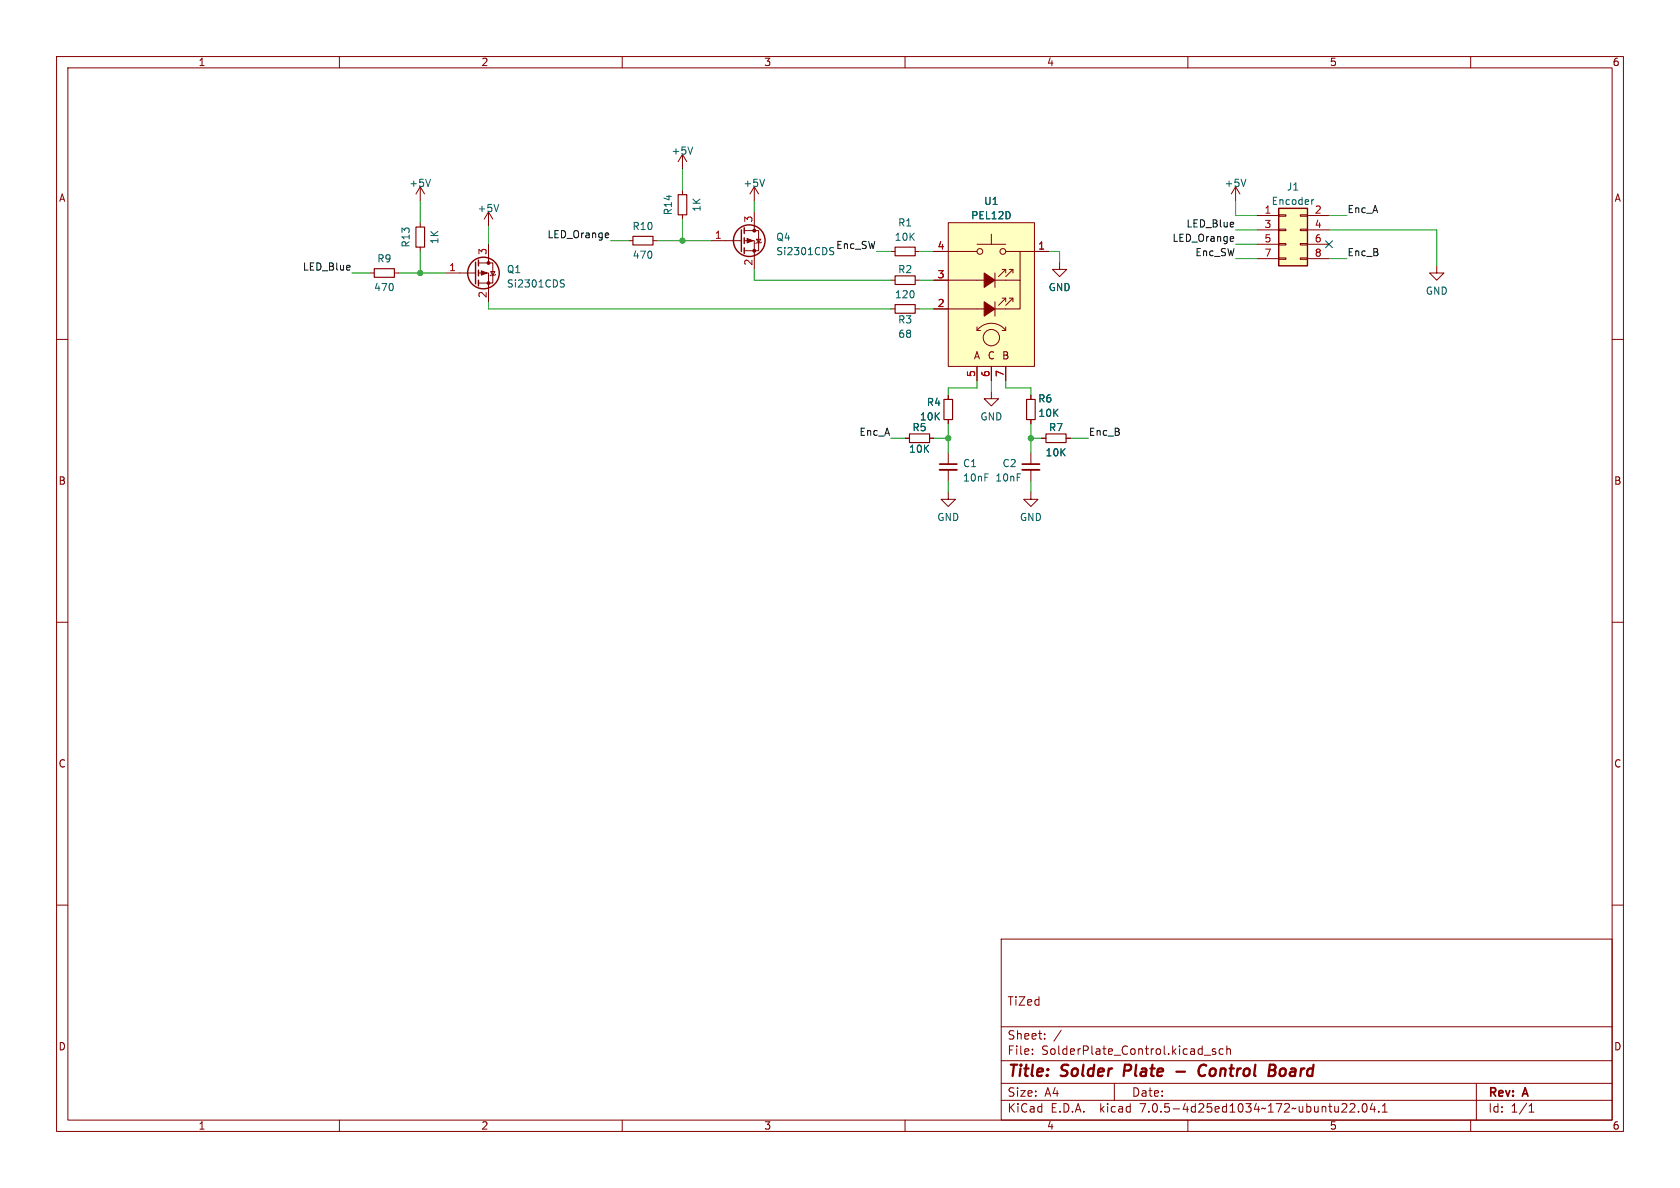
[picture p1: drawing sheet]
<svg xmlns="http://www.w3.org/2000/svg" width="297mm" height="210mm" viewBox="0 0 297 210" stroke-linecap="round" stroke-linejoin="round" font-family="sans-serif">
<g fill="none" stroke="#840000" stroke-width=".18">
<path d="M10 10h277v190h-277zM12 12h273v186h-273zM60 10v2M110 10v2M160 10v2M210 10v2M260 10v2M74.3 33v2.6M74.3 39.4v.7M74.3 33l-.8 1.3M74.3 33l.8 1.3M86.4 37.5v2.5"/>
<path d="M86.4 37.5l-.8 1.2M86.4 37.5l.7 1.2M120.6 27.3v2.5M120.6 33.7v.7M120.6 38v.7M120.6 27.3l-.7 1.3M120.6 27.3l.8 1.3M133.3 33l-.7 1.3M133.3 33v2.6M133.3 37.5v3.3M133.3 33l.8 1.3M167.6 39.4h15.3v25.4h-15.3z"/>
<path d="M218.4 33l-.7 1.3M218.4 33v2.6M218.4 33l.8 1.3M222.2 38.1h3.9M226.1 38h1.2v.2h-1.2zM229.9 38h1.2v.2h-1.2zM231.1 38.1h3.8M10 60h2M65.4 48.3h.8M69.7 48.3h.8M74.3 43.7v.8M78.7 48.3h5.4"/>
<path d="M84.6 48.3h1.8v5M84.6 46.5h2.5v3.5h-2.5M86.4 43.2v3.3M86.7 48h.8l-.4 .6zM87.6 48.5l-.1 .1h-.8l-.1 .2M111.1 42.5h.8M115.4 42.5h.8M125.7 42.5h5.4M131.6 42.5h1.7v5.1M131.6 40.8h2.5v3.5h-2.5M133.7 42.3h.8l-.4 .6zM134.6 42.8l-.1 .1h-.8l-.1 .2"/>
<path d="M157.5 49.5h.7M157.5 54.6h.7M157.5 44.5h.7M161.8 49.5h.8M161.8 54.6h.8M161.8 44.5h.8M165.1 49.5h15.2v5.1h-15.2M165.1 44.5h7.6M172.7 57.8v.6h.7M172.7 58.4a3.2 3.2 0 0 1 5.1 0M172.7 43.2h5.1M175.3 41.4v1.8"/>
<path d="M175.9 48.3v2.5M175.9 53.3v2.6M177.2 52.7h.6v.6M177.2 47.6h.6v.7M177.8 57.8v.6h-.6M177.8 44.5h2.5v5M177.8 52.7l-1.3 1.3M177.8 47.6l-1.3 1.3M178.4 52.7h.7v.6M178.4 47.6h.7v.7M179.1 52.7l-1.3 1.3M179.1 47.6l-1.3 1.3"/>
<path d="M180.3 44.5h5.1M187.3 46.4v1.2h1.3l-1.3 1.3-1.2-1.3h1.2M222.2 43.2h3.9M222.2 40.6h3.9M222.2 45.7h3.9M226.1 45.6h1.2v.2h-1.2zM226.1 43.1h1.2v.2h-1.2zM226.1 40.5h1.2v.3h-1.2zM229.9 45.6h1.2v.2h-1.2zM229.9 43.1h1.2v.2h-1.2zM229.9 40.5h1.2v.3h-1.2zM231.1 43.2h3.8"/>
<path d="M231.1 40.6h3.8M231.1 45.7h3.8M254 47v1.3h1.3l-1.3 1.2-1.3-1.2h1.3M285 60h2M160 77.5h.8M164.3 77.5h.8M167.6 69.9v.7M167.6 74.2v.7M172.7 64.8v2.5M175.3 69.2v1.3h1.2l-1.2 1.3-1.3-1.3h1.3M175.3 64.8v2.5M177.8 64.8v2.5"/>
<path d="M182.2 69.9v.7M182.2 74.2v.7M184.1 77.5h.8M188.5 77.5h.7M167.6 87v1.3h1.3l-1.3 1.2-1.2-1.2h1.2M167.6 80v2M167.6 83.1v2M182.2 87v1.3h1.3l-1.3 1.2-1.2-1.2h1.2M182.2 80v2M182.2 83.1v2M10 110h2M285 110h2"/>
<path d="M10 160h2M285 160h2M177 166h108v32h-108zM60 198v2M110 198v2M160 198v2M177 194.5h108M177 191.5h108M177 187.5h108M177 181.5h108M182.5 186.3v.1M182.5 185.5v.1"/>
<path d="M184.7 183.6v.1M184.7 182.8v.1M187.6 182.1l-1.3 2M197 191.5v3M210 198v2M212.9 186.5h1.1M214.9 185.5l-.4-.1-.2 .2 .1 .2 .5 .2v.3h-.6M216.2 185.5l-.4-.1-.3 .3v.4l.2 .2h.5M216.9 185.5l.2-.1 .4 .1v.9M216.9 184.9v1.5M237.2 196.6h.9M238 195.2v.5"/>
<path d="M238.7 195.2l.5-.1 .3 .1v.3l-.9 1.1h.9M240.2 196.5v.1M241 195.2l.2-.1a.81 .81 0 0 1 .6 .6 .81 .81 0 0 1-.3 .8l-.2 .1a.81 .81 0 0 1-.3-1.4zM242.6 195l-.4 1.1h1M243 195.6v1M243.7 196.5v.1M244.4 196.6h.8M244.4 195.5l.4-.4v1.5M260 198v2M261 191.5v6.5M270.3 196.6h.9M270.3 195.5l.4-.4v1.5"/>
<circle cx="173.2" cy="44.5" r=".51"/>
<circle cx="175.3" cy="59.7" r="1.45"/>
<circle cx="177.3" cy="44.5" r=".51"/>
</g>
<path d="M208 189.4h1.5M212.9 188.2a1.13 1.13 0 0 0-1 .7 1.13 1.13 0 0 0 .3 1.2l.2 .1 .5-.1M224.4 189.2h.7M224.5 188.2h.7a.49 .49 0 0 1 .3 .5 .49 .49 0 0 1-.4 .5M225.1 189.2l.2 .1a.58 .58 0 0 1-.3 .9h-.7" fill="none" stroke="#840000" stroke-width=".4"/>
<path d="M119.9 34.4h1.5v3.6h-1.5zM66.2 47.5h3.5v1.5h-3.5zM73.5 40.1h1.6v3.6h-1.6zM111.9 41.8h3.5v1.5h-3.5zM158.2 48.8h3.6v1.5h-3.6zM158.2 53.8h3.6v1.6h-3.6zM158.2 43.7h3.6v1.5h-3.6zM160.8 76.7h3.5v1.5h-3.5zM166.9 70.6h1.5v3.6h-1.5zM181.5 70.6h1.5v3.6h-1.5zM184.9 76.7h3.6v1.5h-3.6z" fill="none" stroke="#840000" stroke-width=".2"/>
<g fill="#ffffc2" stroke="#ffffc2" stroke-width=".18">
<path d="M167.6 39.4h15.3v25.4h-15.3z"/>
<path d="M226.1 36.8h5v10.2h-5z"/>
</g>
<g fill="#840000" stroke="#840000" stroke-width=".18">
<path d="M174 53.3l1.9 1.3-1.9 1.3z"/>
<path d="M174 48.3l1.9 1.2-1.9 1.3z"/>
<path d="M85.1 47.9l1 .4-1 .3z"/>
<path d="M132.1 42.2l1 .3-1 .4z"/>
<circle cx="86.4" cy="50" r=".25"/>
<circle cx="86.4" cy="46.5" r=".25"/>
<circle cx="133.3" cy="44.3" r=".25"/>
<circle cx="133.3" cy="40.8" r=".25"/>
</g>
<path d="M76.1 31.7l-.4 1.3M88.2 36.1l-.4 1.3M122.5 26l-.5 1.2M135.2 31.7l-.5 1.3M220.3 31.7l-.5 1.3M232.3 35.3l-.3 .1M99.3 50.1l.3 .1 .2 .3-.3 .2h-.3M99.3 49.5h.5M146.9 44.4l.4 .1M146.9 43.8h.5M147.3 44.9l-.5 .1" fill="none" stroke="#006464" stroke-width=".18"/>
<g fill="none" stroke="#840000" stroke-width=".25">
<path d="M226.1 36.8h5v10.2h-5zM84.1 46.4v3.8M84.6 46v1M84.6 47.8v1M84.6 49.5v1M131.1 40.6v3.9M131.6 40.3v1M131.6 42v1.1M131.6 43.8v1"/>
<circle cx="85.5" cy="48.3" r="2.79"/>
<circle cx="132.5" cy="42.5" r="2.79"/>
</g>
<path d="M166.1 83.1h3.1M180.7 83.1h3.1" fill="none" stroke="#840000" stroke-width=".33"/>
<path d="M166.1 82h3.1M180.7 82h3.1" fill="none" stroke="#840000" stroke-width=".3"/>
<g fill="none" stroke="#009600" stroke-width=".18">
<path d="M74.3 35.6v3.8M120.6 29.8v3.9M120.6 38.7v3.8M133.3 35.6v1.9M218.4 35.6v2.5h3.8M234.9 38.1h3.2M62.2 48.3h3.2M70.5 48.3h8.2M74.3 44.5v3.8M86.4 53.3v1.3h71.1M86.4 40v3.2M107.9 42.5h3.2"/>
<path d="M116.2 42.5h9.5M133.3 47.6v1.9h24.2M154.9 44.5h2.6M162.6 44.5h2.5M162.6 54.6h2.5M162.6 49.5h2.5M185.4 44.5h1.9v1.9M218.4 40.6h3.8M218.4 45.7h3.8M218.4 43.2h3.8M234.9 40.6h19.1v6.4M234.9 45.7h3.2"/>
<path d="M157.5 77.5h2.5M165.1 77.5h2.5M167.6 74.9v5.1M172.7 67.3v1.3h-5.1v1.3M175.3 67.3v1.9M177.8 67.3v1.3h4.4v1.3M182.2 77.5h1.9M182.2 74.9v5.1M189.2 77.5h3.2M167.6 85.1v1.9M182.2 85.1v1.9"/>
</g>
<path d="M234.3 42.6l1.3 1.2M235.6 42.6l-1.3 1.2" fill="none" stroke="#000084" stroke-width=".18"/>
<g fill="#009600" stroke="#009600" stroke-width=".18">
<circle cx="182.2" cy="77.5" r=".46"/>
<circle cx="167.6" cy="77.5" r=".46"/>
<circle cx="120.6" cy="42.5" r=".46"/>
<circle cx="74.3" cy="48.3" r=".46"/>
</g>
<g font-size="2.8" fill="#840000">
<text x="178" y="190.8">Title:</text>
<text x="187.5" y="190.8">Solder</text>
<text x="199.1" y="190.8">Plate</text>
<text x="213.5" y="190.8">Control</text>
<text x="226.5" y="190.8">Board</text>
</g>
<g font-size="2.1" fill="#840000">
<text x="178" y="177.9">TiZed</text>
<text x="178" y="183.9">Sheet:</text>
<text x="178" y="186.6">File:</text>
<text x="184" y="186.6">SolderPlate_Control.kicad_sch</text>
<text x="178" y="196.8">KiCad</text>
<text x="178" y="194">Size:</text>
<text x="184.6" y="194">A4</text>
<text x="185.7" y="196.8">E.D.A.</text>
<text x="194.4" y="196.8">kicad</text>
<text x="200" y="194">Date:</text>
<text x="201.5" y="196.8">7.0.5-4d25ed1034~172~ubuntu22.04.1</text>
<text x="263" y="194.2">Rev:</text>
<text x="263" y="196.8">Id:</text>
<text x="267" y="196.8">1/1</text>
<text x="269.2" y="194.2">A</text>
</g>
<g font-size="1.8" fill="#840000">
<text x="35" y="11.8">1</text>
<text x="85" y="11.8">2</text>
<text x="135" y="11.8">3</text>
<text x="185" y="11.8">4</text>
<text x="235" y="11.8">5</text>
<text x="285" y="11.8">6</text>
<text x="10.4" y="35.8">A</text>
<text x="285.4" y="35.8">A</text>
<text x="172.1" y="63.7">A</text>
<text x="174.6" y="63.7">C</text>
<text x="177.1" y="63.7">B</text>
<text x="10.3" y="85.8">B</text>
<text x="285.3" y="85.8">B</text>
<text x="10.3" y="135.8">C</text>
<text x="285.3" y="135.8">C</text>
<text x="10.3" y="185.8">D</text>
<text x="285.3" y="185.8">D</text>
<text x="35" y="199.8">1</text>
<text x="85" y="199.8">2</text>
<text x="135" y="199.8">3</text>
<text x="185" y="199.8">4</text>
<text x="235" y="199.8">5</text>
<text x="285" y="199.8">6</text>
</g>
<g font-size="1.8" fill="#006464">
<text x="118.7" y="27.5">+5V</text>
<text x="72.3" y="33.2">+5V</text>
<text x="131.4" y="33.2">+5V</text>
<text x="216.4" y="33.2">+5V</text>
<text x="227.4" y="33.8">J1</text>
<text x="84.4" y="37.7">+5V</text>
<text x="111.8" y="40.8">R10</text>
<text x="118.9" y="38.1" transform="rotate(-90 118.9 38.1)">R14</text>
<text x="124" y="37.5" transform="rotate(-90 124 37.5)">1K</text>
<text x="158.7" y="40.2">R1</text>
<text x="171.6" y="38.9">PEL12D</text>
<text x="173.9" y="36.4">U1</text>
<text x="224.8" y="36.4">Encoder</text>
<text x="66.6" y="46.5">R9</text>
<text x="72.6" y="43.8" transform="rotate(-90 72.6 43.8)">R13</text>
<text x="77.7" y="43.2" transform="rotate(-90 77.7 43.2)">1K</text>
<text x="111.8" y="45.9">470</text>
<text x="137.2" y="42.7">Q4</text>
<text x="137.2" y="45.3">Si2301CDS</text>
<text x="158.1" y="42.7">10K</text>
<text x="66.1" y="51.6">470</text>
<text x="89.5" y="48.5">Q1</text>
<text x="89.5" y="51">Si2301CDS</text>
<text x="158.1" y="52.9">120</text>
<text x="158.7" y="48.5">R2</text>
<text x="185.3" y="51.6">GND</text>
<text x="252" y="52.3">GND</text>
<text x="158.7" y="57.3">R3</text>
<text x="158.7" y="59.9">68</text>
<text x="163.8" y="71.9">R4</text>
<text x="183.5" y="71.3">R6</text>
<text x="161.3" y="76.4">R5</text>
<text x="162.6" y="74.5">10K</text>
<text x="173.3" y="74.5">GND</text>
<text x="183.5" y="73.9">10K</text>
<text x="185.4" y="76.4">R7</text>
<text x="160.7" y="80.2">10K</text>
<text x="170.2" y="82.7">C1</text>
<text x="177.2" y="82.7">C2</text>
<text x="184.8" y="80.8">10K</text>
<text x="170.2" y="85.3">10nF</text>
<text x="175.9" y="85.3">10nF</text>
<text x="165.6" y="92.3">GND</text>
<text x="180.2" y="92.3">GND</text>
</g>
<g font-size="1.8" fill="#a90000">
<text x="133.1" y="39.4" transform="rotate(-90 133.1 39.4)">3</text>
<text x="223.5" y="37.8">1</text>
<text x="223.5" y="40.4">3</text>
<text x="232.4" y="37.8">2</text>
<text x="232.4" y="40.4">4</text>
<text x="86.1" y="45.1" transform="rotate(-90 86.1 45.1)">3</text>
<text x="126.3" y="42.3">1</text>
<text x="133.1" y="47" transform="rotate(-90 133.1 47)">2</text>
<text x="165.7" y="44.2">4</text>
<text x="183.5" y="44.2">1</text>
<text x="223.5" y="42.9">5</text>
<text x="223.5" y="45.5">7</text>
<text x="232.4" y="42.9">6</text>
<text x="232.4" y="45.5">8</text>
<text x="79.3" y="48">1</text>
<text x="86.1" y="52.7" transform="rotate(-90 86.1 52.7)">2</text>
<text x="165.7" y="49.3">3</text>
<text x="165.7" y="54.4">2</text>
<text x="172.5" y="66.7" transform="rotate(-90 172.5 66.7)">5</text>
<text x="175" y="66.7" transform="rotate(-90 175 66.7)">6</text>
<text x="177.5" y="66.7" transform="rotate(-90 177.5 66.7)">7</text>
</g>
<g font-size="1.8" fill="#0f0f0f">
<text x="209.7" y="40.3">LED_Blue</text>
<text x="238.1" y="37.8">Enc_A</text>
<text x="53.5" y="47.9">LED_Blue</text>
<text x="96.8" y="42.2">LED_Orange</text>
<text x="147.8" y="44.1">Enc_SW</text>
<text x="207.2" y="42.8">LED_Orange</text>
<text x="211.3" y="45.4">Enc_SW</text>
<text x="238.1" y="45.4">Enc_B</text>
<text x="151.9" y="77.1">Enc_A</text>
<text x="192.4" y="77.1">Enc_B</text>
</g>
</svg>
